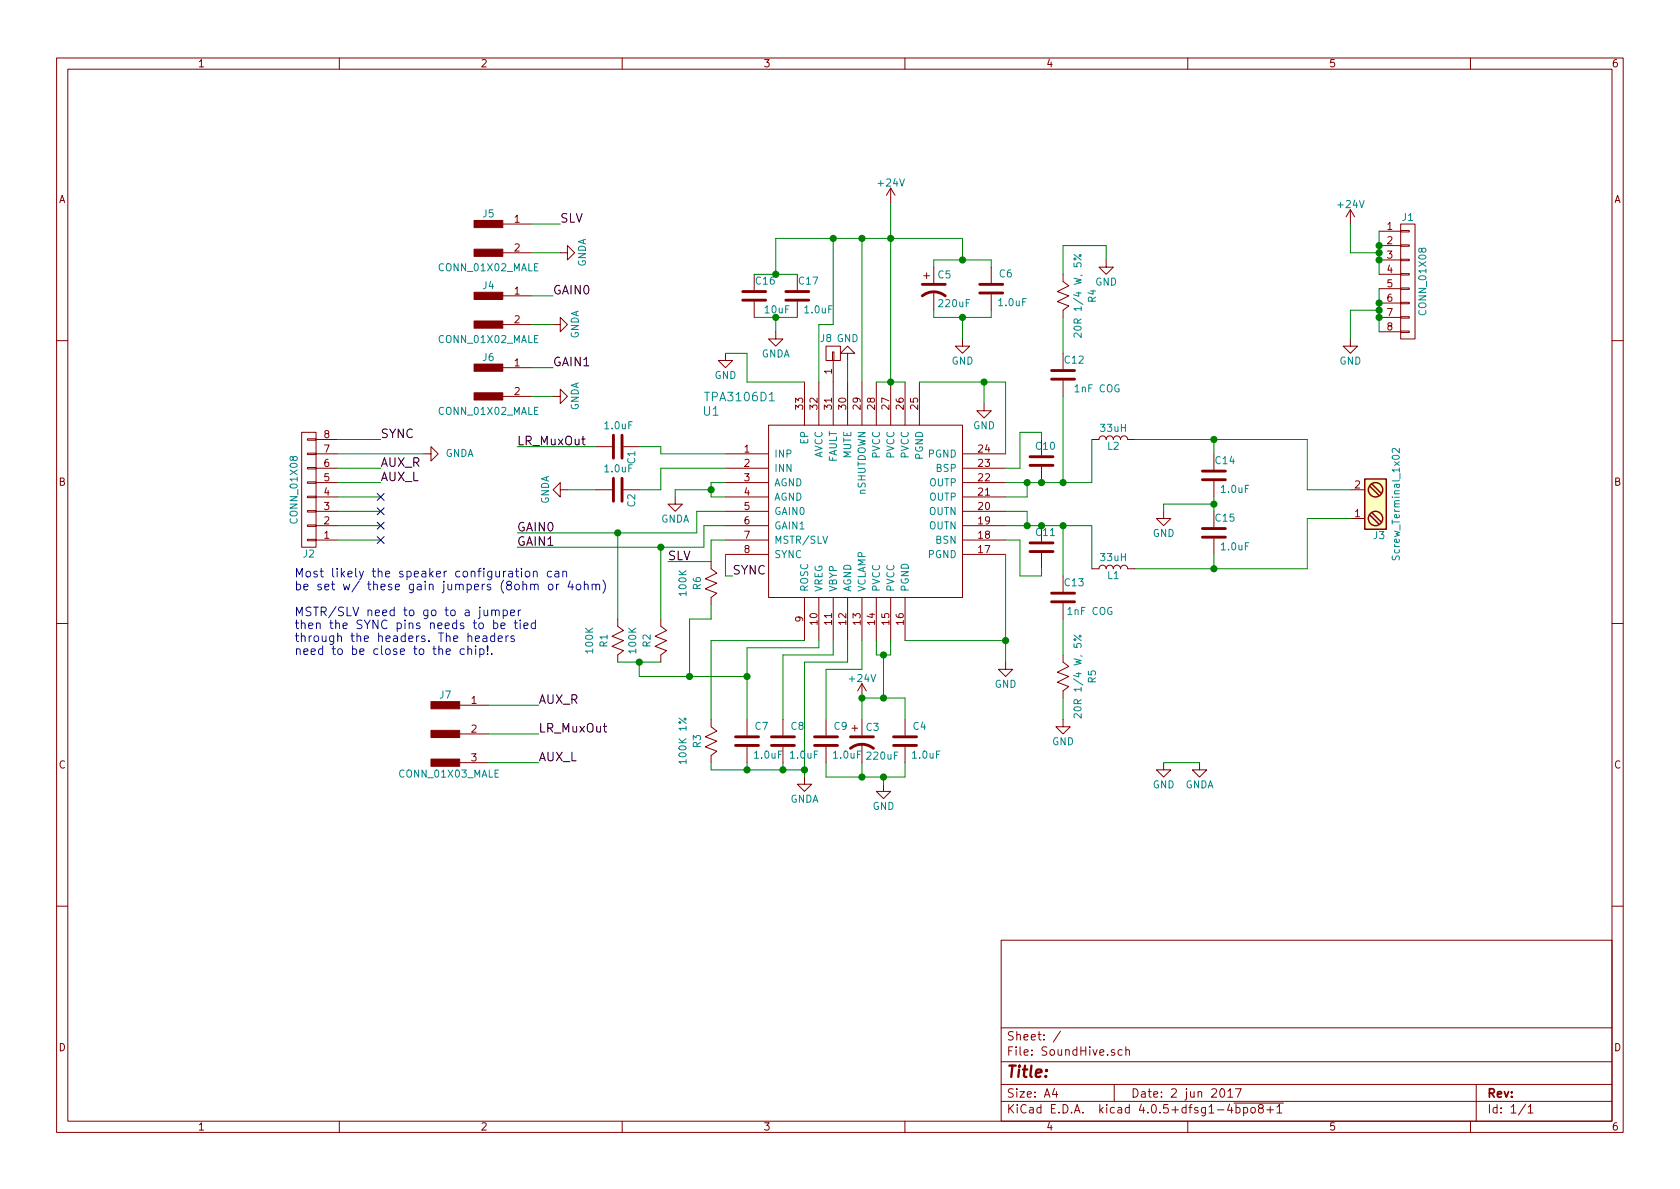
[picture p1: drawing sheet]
EESchema Schematic File Version 2
LIBS:conn
LIBS:ClassD_Audio
LIBS:device
LIBS:power
LIBS:SoundHive-cache
EELAYER 25 0
EELAYER END
$Descr A4 11693 8268
encoding utf-8
Sheet 1 1
Title ""
Date "2 jun 2017"
Rev ""
Comp ""
Comment1 ""
Comment2 ""
Comment3 ""
Comment4 ""
$EndDescr
$Comp
L TPA3106D1 U1
U 1 1
P 6000 3500
F 0 "U1" H 4950 4150 60  0000 C CNN
F 1 "TPA3106D1" H 5150 4250 60  0000 C CNN
F 2 "Houseings_QFP_Walker:LQFP-32_7x7mm_Pitch0.8mm-EP" H 5650 3500 60  0001 C CNN
F 3 "~" H 5650 3500 60  0000 C CNN
	1    6000 3500
	1    0    0    -1  
$EndComp
$Comp
L CONN_01X08 J2
U 1 1
P 2150 3400
F 0 "J2" H 2150 3850 50  0000 C CNN
F 1 "CONN_01X08" V 2250 3400 50  0000 C CNN
F 2 "Pin_Headers:Pin_Header_Straight_1x08_Tall_Pitch2.54mm" H 2150 3400 50  0001 C CNN
F 3 "" H 2150 3400 50  0001 C CNN
	1    2150 3400
	-1   0    0    1   
$EndComp
$Comp
L CONN_01X08 J1
U 1 1
P 9800 1950
F 0 "J1" H 9800 2400 50  0000 C CNN
F 1 "CONN_01X08" V 9900 1950 50  0000 C CNN
F 2 "Pin_Headers:Pin_Header_Straight_1x08_Tall_Pitch2.54mm" H 9800 1950 50  0001 C CNN
F 3 "" H 9800 1950 50  0001 C CNN
	1    9800 1950
	1    0    0    -1  
$EndComp
$Comp
L L L1
U 1 1
P 7750 3950
F 0 "L1" V 7700 3950 50  0000 C CNN
F 1 "33uH" V 7825 3950 50  0000 C CNN
F 2 "Inductors:XAL6060-333ME" H 7750 3950 50  0001 C CNN
F 3 "" H 7750 3950 50  0001 C CNN
F 4 "XAL6060-333ME" V 7750 3950 60  0001 C CNN "Part Number"
	1    7750 3950
	0    -1   -1   0   
$EndComp
$Comp
L L L2
U 1 1
P 7750 3050
F 0 "L2" V 7700 3050 50  0000 C CNN
F 1 "33uH" V 7825 3050 50  0000 C CNN
F 2 "Inductors:XAL6060-333ME" H 7750 3050 50  0001 C CNN
F 3 "" H 7750 3050 50  0001 C CNN
F 4 "33uH" V 7750 3050 60  0001 C CNN "Part Number"
	1    7750 3050
	0    -1   -1   0   
$EndComp
$Comp
L C C1
U 1 1
P 4300 3100
F 0 "C1" H 4325 3200 50  0000 L CNN
F 1 "1.0uF" V 4150 3000 50  0000 L CNN
F 2 "Capacitors_SMD:C_0805" H 4338 2950 50  0001 C CNN
F 3 "" H 4300 3100 50  0001 C CNN
	1    4300 3100
	0    1    1    0   
$EndComp
$Comp
L C C2
U 1 1
P 4300 3400
F 0 "C2" H 4325 3500 50  0000 L CNN
F 1 "1.0uF" V 4150 3300 50  0000 L CNN
F 2 "Capacitors_SMD:C_0805" H 4338 3250 50  0001 C CNN
F 3 "" H 4300 3400 50  0001 C CNN
	1    4300 3400
	0    1    1    0   
$EndComp
$Comp
L GND #PWR01
U 1 1
P 8100 5300
F 0 "#PWR01" H 8100 5050 50  0001 C CNN
F 1 "GND" H 8100 5150 50  0000 C CNN
F 2 "" H 8100 5300 50  0001 C CNN
F 3 "" H 8100 5300 50  0001 C CNN
	1    8100 5300
	1    0    0    -1  
$EndComp
$Comp
L GNDA #PWR02
U 1 1
P 8350 5300
F 0 "#PWR02" H 8350 5050 50  0001 C CNN
F 1 "GNDA" H 8350 5150 50  0000 C CNN
F 2 "" H 8350 5300 50  0001 C CNN
F 3 "" H 8350 5300 50  0001 C CNN
	1    8350 5300
	1    0    0    -1  
$EndComp
$Comp
L GNDA #PWR03
U 1 1
P 4700 3450
F 0 "#PWR03" H 4700 3200 50  0001 C CNN
F 1 "GNDA" H 4700 3300 50  0000 C CNN
F 2 "" H 4700 3450 50  0001 C CNN
F 3 "" H 4700 3450 50  0001 C CNN
	1    4700 3450
	1    0    0    -1  
$EndComp
$Comp
L CP1 C5
U 1 1
P 6500 2000
F 0 "C5" H 6525 2100 50  0000 L CNN
F 1 "220uF" H 6525 1900 50  0000 L CNN
F 2 "Capacitors_SMD:CP_Elec_8x10.5" H 6500 2000 50  0001 C CNN
F 3 "" H 6500 2000 50  0001 C CNN
F 4 "EEE-1VA221UP" H 6500 2000 60  0001 C CNN "Part Number"
	1    6500 2000
	1    0    0    -1  
$EndComp
$Comp
L CP1 C3
U 1 1
P 6000 5150
F 0 "C3" H 6025 5250 50  0000 L CNN
F 1 "220uF" H 6025 5050 50  0000 L CNN
F 2 "Capacitors_SMD:CP_Elec_8x10.5" H 6000 5150 50  0001 C CNN
F 3 "" H 6000 5150 50  0001 C CNN
F 4 "EEE-1VA221UP" H 6000 5150 60  0001 C CNN "Part Number"
	1    6000 5150
	1    0    0    -1  
$EndComp
$Comp
L C C6
U 1 1
P 6900 2000
F 0 "C6" H 6750 1900 50  0000 L CNN
F 1 "1.0uF" H 6650 2100 50  0000 L CNN
F 2 "Capacitors_SMD:C_0805" H 6938 1850 50  0001 C CNN
F 3 "" H 6900 2000 50  0001 C CNN
	1    6900 2000
	-1   0    0    1   
$EndComp
Wire Wire Line
	5050 3250 4600 3250
Wire Wire Line
	8100 5300 8350 5300
Wire Wire Line
	5050 3450 4950 3450
Wire Wire Line
	4950 3450 4950 3350
Wire Wire Line
	4950 3350 5050 3350
Wire Wire Line
	4950 3400 4700 3400
Wire Wire Line
	4700 3400 4700 3450
Connection ~ 4950 3400
Wire Wire Line
	7000 3350 7600 3350
Wire Wire Line
	7000 3450 7150 3450
Wire Wire Line
	7150 3450 7150 3350
Connection ~ 7150 3350
Wire Wire Line
	7000 3550 7150 3550
Wire Wire Line
	7150 3550 7150 3650
Wire Wire Line
	7000 3650 7600 3650
Connection ~ 7150 3650
Wire Wire Line
	4600 3250 4600 3400
Wire Wire Line
	4600 3400 4450 3400
Wire Wire Line
	5050 3150 4600 3150
Wire Wire Line
	4600 3150 4600 3100
Wire Wire Line
	4600 3100 4450 3100
Wire Wire Line
	6100 2650 6300 2650
Wire Wire Line
	6200 1400 6200 2650
Connection ~ 6200 2650
Wire Wire Line
	6500 2150 6500 2200
Wire Wire Line
	6500 2200 6900 2200
Wire Wire Line
	6900 2200 6900 2150
$Comp
L GND #PWR04
U 1 1
P 6700 2350
F 0 "#PWR04" H 6700 2100 50  0001 C CNN
F 1 "GND" H 6700 2200 50  0000 C CNN
F 2 "" H 6700 2350 50  0001 C CNN
F 3 "" H 6700 2350 50  0001 C CNN
	1    6700 2350
	1    0    0    -1  
$EndComp
Wire Wire Line
	6700 2200 6700 2350
Connection ~ 6700 2200
Wire Wire Line
	6500 1850 6500 1800
Wire Wire Line
	6900 1800 6900 1850
Wire Wire Line
	5400 1650 6700 1650
Wire Wire Line
	6500 1800 6900 1800
Wire Wire Line
	6700 1650 6700 1800
Connection ~ 6700 1800
$Comp
L +24V #PWR05
U 1 1
P 6200 1400
F 0 "#PWR05" H 6200 1250 50  0001 C CNN
F 1 "+24V" H 6200 1540 50  0000 C CNN
F 2 "" H 6200 1400 50  0001 C CNN
F 3 "" H 6200 1400 50  0001 C CNN
	1    6200 1400
	1    0    0    -1  
$EndComp
Wire Wire Line
	7000 2650 7000 3150
$Comp
L GND #PWR06
U 1 1
P 6850 2800
F 0 "#PWR06" H 6850 2550 50  0001 C CNN
F 1 "GND" H 6850 2650 50  0000 C CNN
F 2 "" H 6850 2800 50  0001 C CNN
F 3 "" H 6850 2800 50  0001 C CNN
	1    6850 2800
	1    0    0    -1  
$EndComp
Wire Wire Line
	6300 4450 7000 4450
Wire Wire Line
	7000 3850 7000 4600
$Comp
L GND #PWR07
U 1 1
P 7000 4600
F 0 "#PWR07" H 7000 4350 50  0001 C CNN
F 1 "GND" H 7000 4450 50  0000 C CNN
F 2 "" H 7000 4600 50  0001 C CNN
F 3 "" H 7000 4600 50  0001 C CNN
	1    7000 4600
	1    0    0    -1  
$EndComp
Connection ~ 7000 4450
$Comp
L GND #PWR08
U 1 1
P 6150 5450
F 0 "#PWR08" H 6150 5200 50  0001 C CNN
F 1 "GND" H 6150 5300 50  0000 C CNN
F 2 "" H 6150 5450 50  0001 C CNN
F 3 "" H 6150 5450 50  0001 C CNN
	1    6150 5450
	1    0    0    -1  
$EndComp
$Comp
L C C4
U 1 1
P 6300 5150
F 0 "C4" H 6150 5050 50  0000 L CNN
F 1 "1.0uF" H 6050 5250 50  0000 L CNN
F 2 "Capacitors_SMD:C_0805" H 6338 5000 50  0001 C CNN
F 3 "" H 6300 5150 50  0001 C CNN
	1    6300 5150
	-1   0    0    1   
$EndComp
Wire Wire Line
	6300 5400 6300 5300
Wire Wire Line
	6300 4850 6300 5000
Wire Wire Line
	6000 4850 6300 4850
Wire Wire Line
	5750 5400 6300 5400
Connection ~ 6150 5400
Wire Wire Line
	6000 5400 6000 5300
Wire Wire Line
	6150 5450 6150 5400
Wire Wire Line
	6150 4850 6150 4550
Wire Wire Line
	6100 4550 6200 4550
Wire Wire Line
	6200 4550 6200 4450
Connection ~ 6150 4850
Wire Wire Line
	6100 4550 6100 4450
Connection ~ 6150 4550
Wire Wire Line
	6000 4850 6000 5000
$Comp
L +24V #PWR09
U 1 1
P 6000 4850
F 0 "#PWR09" H 6000 4700 50  0001 C CNN
F 1 "+24V" H 6000 4990 50  0000 C CNN
F 2 "" H 6000 4850 50  0001 C CNN
F 3 "" H 6000 4850 50  0001 C CNN
	1    6000 4850
	1    0    0    -1  
$EndComp
Connection ~ 6000 4850
$Comp
L C C14
U 1 1
P 8450 3300
F 0 "C14" H 8300 3200 50  0000 L CNN
F 1 "1.0uF" H 8200 3400 50  0000 L CNN
F 2 "Capacitors_SMD:C_0805" H 8488 3150 50  0001 C CNN
F 3 "" H 8450 3300 50  0001 C CNN
	1    8450 3300
	-1   0    0    1   
$EndComp
$Comp
L C C15
U 1 1
P 8450 3700
F 0 "C15" H 8300 3600 50  0000 L CNN
F 1 "1.0uF" H 8200 3800 50  0000 L CNN
F 2 "Capacitors_SMD:C_0805" H 8488 3550 50  0001 C CNN
F 3 "" H 8450 3700 50  0001 C CNN
	1    8450 3700
	-1   0    0    1   
$EndComp
Wire Wire Line
	7600 3350 7600 3050
Wire Wire Line
	7600 3650 7600 3950
Wire Wire Line
	7900 3950 9100 3950
Wire Wire Line
	8450 3950 8450 3850
Wire Wire Line
	8450 3150 8450 3050
Wire Wire Line
	7900 3050 9100 3050
Wire Wire Line
	8450 3550 8450 3450
$Comp
L GND #PWR010
U 1 1
P 8100 3550
F 0 "#PWR010" H 8100 3300 50  0001 C CNN
F 1 "GND" H 8100 3400 50  0000 C CNN
F 2 "" H 8100 3550 50  0001 C CNN
F 3 "" H 8100 3550 50  0001 C CNN
	1    8100 3550
	1    0    0    -1  
$EndComp
Wire Wire Line
	8450 3500 8100 3500
Wire Wire Line
	8100 3500 8100 3550
Connection ~ 8450 3500
Connection ~ 8450 3050
Connection ~ 8450 3950
$Comp
L C C12
U 1 1
P 7400 2600
F 0 "C12" H 7250 2500 50  0000 L CNN
F 1 "1nF COG" H 7000 2700 50  0000 L CNN
F 2 "Capacitors_SMD:C_0805" H 7438 2450 50  0001 C CNN
F 3 "" H 7400 2600 50  0001 C CNN
	1    7400 2600
	-1   0    0    1   
$EndComp
$Comp
L R R4
U 1 1
P 7400 2050
F 0 "R4" V 7600 2050 50  0000 C CNN
F 1 "20R 1/4 W, 5%" V 7500 2050 50  0000 C CNN
F 2 "Resistors_SMD:R_1206" V 7330 2050 50  0001 C CNN
F 3 "" H 7400 2050 50  0001 C CNN
	1    7400 2050
	1    0    0    -1  
$EndComp
Wire Wire Line
	7400 3350 7400 2750
Connection ~ 7400 3350
Wire Wire Line
	7400 2450 7400 2200
Wire Wire Line
	7400 1900 7400 1700
Wire Wire Line
	7400 1700 7700 1700
$Comp
L GND #PWR011
U 1 1
P 7700 1800
F 0 "#PWR011" H 7700 1550 50  0001 C CNN
F 1 "GND" H 7700 1650 50  0000 C CNN
F 2 "" H 7700 1800 50  0001 C CNN
F 3 "" H 7700 1800 50  0001 C CNN
	1    7700 1800
	1    0    0    -1  
$EndComp
Wire Wire Line
	7700 1700 7700 1800
$Comp
L C C13
U 1 1
P 7400 4150
F 0 "C13" H 7250 4050 50  0000 L CNN
F 1 "1nF COG" H 7050 4250 50  0000 L CNN
F 2 "Capacitors_SMD:C_0805" H 7438 4000 50  0001 C CNN
F 3 "" H 7400 4150 50  0001 C CNN
	1    7400 4150
	-1   0    0    1   
$EndComp
Wire Wire Line
	7400 4000 7400 3650
Connection ~ 7400 3650
Wire Wire Line
	7400 4300 7400 4550
Wire Wire Line
	7400 4850 7400 5000
$Comp
L GND #PWR012
U 1 1
P 7400 5000
F 0 "#PWR012" H 7400 4750 50  0001 C CNN
F 1 "GND" H 7400 4850 50  0000 C CNN
F 2 "" H 7400 5000 50  0001 C CNN
F 3 "" H 7400 5000 50  0001 C CNN
	1    7400 5000
	1    0    0    -1  
$EndComp
Wire Wire Line
	7000 2650 6400 2650
Wire Wire Line
	6850 2800 6850 2650
Connection ~ 6850 2650
$Comp
L C C10
U 1 1
P 7250 3200
F 0 "C10" H 7150 3100 50  0000 L CNN
F 1 "0.22uF" H 6850 3300 50  0001 L CNN
F 2 "Capacitors_SMD:C_0805" H 7288 3050 50  0001 C CNN
F 3 "" H 7250 3200 50  0001 C CNN
	1    7250 3200
	-1   0    0    1   
$EndComp
$Comp
L C C11
U 1 1
P 7250 3800
F 0 "C11" H 7150 3700 50  0000 L CNN
F 1 "0.22uF" H 6850 3900 50  0001 L CNN
F 2 "Capacitors_SMD:C_0805" H 7288 3650 50  0001 C CNN
F 3 "" H 7250 3800 50  0001 C CNN
	1    7250 3800
	-1   0    0    1   
$EndComp
Wire Wire Line
	7000 3750 7100 3750
Wire Wire Line
	7000 3250 7100 3250
Wire Wire Line
	7100 3250 7100 3000
Wire Wire Line
	7100 3000 7250 3000
Wire Wire Line
	7250 3000 7250 3050
Connection ~ 7250 3350
Connection ~ 7250 3650
Wire Wire Line
	7100 3750 7100 4000
Wire Wire Line
	7100 4000 7250 4000
Wire Wire Line
	7250 4000 7250 3950
Wire Wire Line
	6000 4650 6000 4450
Wire Wire Line
	5750 4650 6000 4650
$Comp
L C C9
U 1 1
P 5750 5150
F 0 "C9" H 5600 5050 50  0000 L CNN
F 1 "1.0uF" H 5500 5250 50  0000 L CNN
F 2 "Capacitors_SMD:C_0805" H 5788 5000 50  0001 C CNN
F 3 "" H 5750 5150 50  0001 C CNN
	1    5750 5150
	-1   0    0    1   
$EndComp
Wire Wire Line
	5750 4650 5750 5000
Wire Wire Line
	5750 5300 5750 5400
Connection ~ 6000 5400
Wire Wire Line
	5900 4450 5900 4600
Wire Wire Line
	5900 4600 5600 4600
Wire Wire Line
	5600 4600 5600 5400
$Comp
L GNDA #PWR013
U 1 1
P 5600 5400
F 0 "#PWR013" H 5600 5150 50  0001 C CNN
F 1 "GNDA" H 5600 5250 50  0000 C CNN
F 2 "" H 5600 5400 50  0001 C CNN
F 3 "" H 5600 5400 50  0001 C CNN
	1    5600 5400
	1    0    0    -1  
$EndComp
Wire Wire Line
	5800 4450 5800 4550
Wire Wire Line
	5800 4550 5450 4550
Wire Wire Line
	5450 4550 5450 5000
$Comp
L C C8
U 1 1
P 5450 5150
F 0 "C8" H 5300 5050 50  0000 L CNN
F 1 "1.0uF" H 5200 5250 50  0000 L CNN
F 2 "Capacitors_SMD:C_0805" H 5488 5000 50  0001 C CNN
F 3 "" H 5450 5150 50  0001 C CNN
	1    5450 5150
	-1   0    0    1   
$EndComp
Wire Wire Line
	5450 5300 5450 5350
Wire Wire Line
	4950 5350 5600 5350
Connection ~ 5600 5350
Wire Wire Line
	5700 4500 5700 4450
Wire Wire Line
	5200 4500 5700 4500
$Comp
L C C7
U 1 1
P 5200 5150
F 0 "C7" H 5050 5050 50  0000 L CNN
F 1 "1.0uF" H 4950 5250 50  0000 L CNN
F 2 "Capacitors_SMD:C_0805" H 5238 5000 50  0001 C CNN
F 3 "" H 5200 5150 50  0001 C CNN
	1    5200 5150
	-1   0    0    1   
$EndComp
Wire Wire Line
	5200 5000 5200 4500
Wire Wire Line
	5200 5350 5200 5300
Connection ~ 5450 5350
Wire Wire Line
	5600 4450 4950 4450
Wire Wire Line
	4950 4450 4950 5000
$Comp
L R R3
U 1 1
P 4950 5150
F 0 "R3" V 4850 5150 50  0000 C CNN
F 1 "100K 1%" V 4750 5150 50  0000 C CNN
F 2 "Resistors_SMD:R_0805" V 4880 5150 50  0001 C CNN
F 3 "" H 4950 5150 50  0001 C CNN
	1    4950 5150
	1    0    0    -1  
$EndComp
Wire Wire Line
	4950 5300 4950 5350
Connection ~ 5200 5350
Wire Wire Line
	4450 4700 5200 4700
Connection ~ 5200 4700
$Comp
L R R1
U 1 1
P 4300 4450
F 0 "R1" V 4200 4450 50  0000 C CNN
F 1 "100K" V 4100 4450 50  0000 C CNN
F 2 "Resistors_SMD:R_0805" V 4230 4450 50  0001 C CNN
F 3 "" H 4300 4450 50  0001 C CNN
	1    4300 4450
	1    0    0    -1  
$EndComp
$Comp
L R R2
U 1 1
P 4600 4450
F 0 "R2" V 4500 4450 50  0000 C CNN
F 1 "100K" V 4400 4450 50  0000 C CNN
F 2 "Resistors_SMD:R_0805" V 4530 4450 50  0001 C CNN
F 3 "" H 4600 4450 50  0001 C CNN
	1    4600 4450
	1    0    0    -1  
$EndComp
Wire Wire Line
	4300 4600 4600 4600
Wire Wire Line
	4450 4600 4450 4700
Connection ~ 4450 4600
Wire Wire Line
	5050 3550 4850 3550
Wire Wire Line
	4850 3550 4850 3700
Wire Wire Line
	4850 3700 3600 3700
Wire Wire Line
	5050 3650 4900 3650
Wire Wire Line
	4900 3650 4900 3800
Wire Wire Line
	4900 3800 3600 3800
Wire Wire Line
	4300 4300 4300 3700
Connection ~ 4300 3700
Wire Wire Line
	4600 4300 4600 3800
Connection ~ 4600 3800
Text Label 3600 3700 0    60   ~ 0
GAIN0
Text Label 3600 3800 0    60   ~ 0
GAIN1
Text Notes 2050 4100 0    60   ~ 0
Most likely the speaker configuration can \nbe set w/ these gain jumpers (8ohm or 4ohm)
Text Notes 2050 4550 0    60   ~ 0
MSTR/SLV need to go to a jumper\nthen the SYNC pins needs to be tied\nthrough the headers. The headers \nneed to be close to the chip!.
$Comp
L R R5
U 1 1
P 7400 4700
F 0 "R5" V 7600 4700 50  0000 C CNN
F 1 "20R 1/4 W, 5%" V 7500 4700 50  0000 C CNN
F 2 "Resistors_SMD:R_1206" V 7330 4700 50  0001 C CNN
F 3 "" H 7400 4700 50  0001 C CNN
	1    7400 4700
	1    0    0    -1  
$EndComp
$Comp
L Screw_Terminal_1x02 J3
U 1 1
P 9600 3500
F 0 "J3" H 9600 3750 50  0000 C TNN
F 1 "Screw_Terminal_1x02" V 9450 3500 50  0000 C TNN
F 2 "Connectors_Terminal_Blocks.pretty:TerminalBlock_Pheonix_MKDS1.5-2pol" H 9600 3275 50  0001 C CNN
F 3 "" H 9575 3500 50  0001 C CNN
F 4 "1715721" H 9600 3500 60  0001 C CNN "Part Number"
	1    9600 3500
	-1   0    0    1   
$EndComp
Wire Wire Line
	9100 3050 9100 3400
Wire Wire Line
	9100 3400 9400 3400
Wire Wire Line
	9100 3950 9100 3600
Wire Wire Line
	9100 3600 9400 3600
$Comp
L CONN_01X02_MALE J4
U 1 1
P 3400 2150
F 0 "J4" H 3400 2325 50  0000 C CNN
F 1 "CONN_01X02_MALE" H 3400 1950 50  0000 C CNN
F 2 "Pin_Headers:Pin_Header_Angled_1x02_Pitch2.54mm" H 3400 2250 50  0001 C CNN
F 3 "" H 3400 2250 50  0001 C CNN
	1    3400 2150
	1    0    0    -1  
$EndComp
$Comp
L CONN_01X02_MALE J6
U 1 1
P 3400 2650
F 0 "J6" H 3400 2825 50  0000 C CNN
F 1 "CONN_01X02_MALE" H 3400 2450 50  0000 C CNN
F 2 "Pin_Headers:Pin_Header_Angled_1x02_Pitch2.54mm" H 3400 2750 50  0001 C CNN
F 3 "" H 3400 2750 50  0001 C CNN
	1    3400 2650
	1    0    0    -1  
$EndComp
Text Label 3850 2050 0    60   ~ 0
GAIN0
Text Label 3850 2550 0    60   ~ 0
GAIN1
Wire Wire Line
	3700 2050 3850 2050
Wire Wire Line
	3850 2550 3700 2550
Wire Wire Line
	3700 2250 3850 2250
$Comp
L GNDA #PWR014
U 1 1
P 3850 2250
F 0 "#PWR014" H 3850 2000 50  0001 C CNN
F 1 "GNDA" H 3850 2100 50  0000 C CNN
F 2 "" H 3850 2250 50  0001 C CNN
F 3 "" H 3850 2250 50  0001 C CNN
	1    3850 2250
	0    -1   -1   0   
$EndComp
Wire Wire Line
	3700 2750 3850 2750
$Comp
L GNDA #PWR015
U 1 1
P 3850 2750
F 0 "#PWR015" H 3850 2500 50  0001 C CNN
F 1 "GNDA" H 3850 2600 50  0000 C CNN
F 2 "" H 3850 2750 50  0001 C CNN
F 3 "" H 3850 2750 50  0001 C CNN
	1    3850 2750
	0    -1   -1   0   
$EndComp
$Comp
L CONN_01X02_MALE J5
U 1 1
P 3400 1650
F 0 "J5" H 3400 1825 50  0000 C CNN
F 1 "CONN_01X02_MALE" H 3400 1450 50  0000 C CNN
F 2 "Pin_Headers:Pin_Header_Angled_1x02_Pitch2.54mm" H 3400 1750 50  0001 C CNN
F 3 "" H 3400 1750 50  0001 C CNN
	1    3400 1650
	1    0    0    -1  
$EndComp
$Comp
L R R6
U 1 1
P 4950 4050
F 0 "R6" V 4850 4050 50  0000 C CNN
F 1 "100K" V 4750 4050 50  0000 C CNN
F 2 "Resistors_SMD:R_0805" V 4880 4050 50  0001 C CNN
F 3 "" H 4950 4050 50  0001 C CNN
	1    4950 4050
	1    0    0    -1  
$EndComp
Wire Wire Line
	5050 3750 4950 3750
Wire Wire Line
	4950 3750 4950 3900
Wire Wire Line
	4950 3900 4650 3900
Text Label 4650 3900 0    60   ~ 0
SLV
Text Label 3900 1550 0    60   ~ 0
SLV
Wire Wire Line
	4950 4200 4950 4300
Wire Wire Line
	4950 4300 4800 4300
Wire Wire Line
	4800 4300 4800 4700
Connection ~ 4800 4700
Wire Wire Line
	3700 1550 3900 1550
$Comp
L GNDA #PWR016
U 1 1
P 3900 1750
F 0 "#PWR016" H 3900 1500 50  0001 C CNN
F 1 "GNDA" H 3900 1600 50  0000 C CNN
F 2 "" H 3900 1750 50  0001 C CNN
F 3 "" H 3900 1750 50  0001 C CNN
	1    3900 1750
	0    -1   -1   0   
$EndComp
Wire Wire Line
	3700 1750 3900 1750
Wire Wire Line
	5050 3850 5050 4000
Wire Wire Line
	5050 4000 5100 4000
Text Label 5100 4000 0    60   ~ 0
SYNC
Wire Wire Line
	2350 3050 2650 3050
Text Label 2650 3050 0    60   ~ 0
SYNC
$Comp
L GNDA #PWR017
U 1 1
P 2950 3150
F 0 "#PWR017" H 2950 2900 50  0001 C CNN
F 1 "GNDA" V 2950 2900 50  0000 C CNN
F 2 "" H 2950 3150 50  0001 C CNN
F 3 "" H 2950 3150 50  0001 C CNN
	1    2950 3150
	0    -1   -1   0   
$EndComp
$Comp
L +24V #PWR018
U 1 1
P 9400 1550
F 0 "#PWR018" H 9400 1400 50  0001 C CNN
F 1 "+24V" H 9400 1690 50  0000 C CNN
F 2 "" H 9400 1550 50  0001 C CNN
F 3 "" H 9400 1550 50  0001 C CNN
	1    9400 1550
	1    0    0    -1  
$EndComp
Wire Wire Line
	9600 1600 9600 1900
Connection ~ 9600 1800
Connection ~ 9600 1700
Connection ~ 9600 1750
Wire Wire Line
	9600 1750 9400 1750
Wire Wire Line
	9400 1750 9400 1550
Wire Wire Line
	9600 2000 9600 2300
Connection ~ 9600 2100
Connection ~ 9600 2200
$Comp
L GND #PWR019
U 1 1
P 9400 2350
F 0 "#PWR019" H 9400 2100 50  0001 C CNN
F 1 "GND" H 9400 2200 50  0000 C CNN
F 2 "" H 9400 2350 50  0001 C CNN
F 3 "" H 9400 2350 50  0001 C CNN
	1    9400 2350
	1    0    0    -1  
$EndComp
Wire Wire Line
	9600 2150 9400 2150
Wire Wire Line
	9400 2150 9400 2350
Connection ~ 9600 2150
Text Label 2650 3250 0    60   ~ 0
AUX_R
Text Label 2650 3350 0    60   ~ 0
AUX_L
Wire Wire Line
	2650 3250 2350 3250
Wire Wire Line
	2350 3350 2650 3350
Wire Wire Line
	2950 3150 2350 3150
Wire Wire Line
	2350 3450 2650 3450
Wire Wire Line
	2350 3550 2650 3550
Wire Wire Line
	2350 3650 2650 3650
Wire Wire Line
	2350 3750 2650 3750
NoConn ~ 2650 3450
NoConn ~ 2650 3550
NoConn ~ 2650 3650
NoConn ~ 2650 3750
$Comp
L C C17
U 1 1
P 5550 2050
F 0 "C17" H 5400 1950 50  0000 L CNN
F 1 "1.0uF" H 5300 2150 50  0000 L CNN
F 2 "Capacitors_SMD:C_0805" H 5588 1900 50  0001 C CNN
F 3 "" H 5550 2050 50  0001 C CNN
	1    5550 2050
	-1   0    0    1   
$EndComp
$Comp
L C C16
U 1 1
P 5250 2050
F 0 "C16" H 5100 1950 50  0000 L CNN
F 1 "10uF" H 5000 2150 50  0000 L CNN
F 2 "Capacitors_SMD:C_0805" H 5288 1900 50  0001 C CNN
F 3 "" H 5250 2050 50  0001 C CNN
	1    5250 2050
	-1   0    0    1   
$EndComp
Wire Wire Line
	5550 2200 5250 2200
Wire Wire Line
	5400 2200 5400 2300
Connection ~ 5400 2200
Wire Wire Line
	5550 1900 5250 1900
Wire Wire Line
	5400 1900 5400 1650
Connection ~ 6200 1650
Connection ~ 5400 1900
Wire Wire Line
	5700 2650 5700 2250
Wire Wire Line
	5700 2250 5800 2250
Wire Wire Line
	5800 2250 5800 1650
Connection ~ 5800 1650
$Comp
L GNDA #PWR020
U 1 1
P 5400 2300
F 0 "#PWR020" H 5400 2050 50  0001 C CNN
F 1 "GNDA" H 5400 2150 50  0000 C CNN
F 2 "" H 5400 2300 50  0001 C CNN
F 3 "" H 5400 2300 50  0001 C CNN
	1    5400 2300
	1    0    0    -1  
$EndComp
$Comp
L GNDA #PWR021
U 1 1
P 3950 3400
F 0 "#PWR021" H 3950 3150 50  0001 C CNN
F 1 "GNDA" H 3950 3250 50  0000 C CNN
F 2 "" H 3950 3400 50  0001 C CNN
F 3 "" H 3950 3400 50  0001 C CNN
	1    3950 3400
	0    1    1    0   
$EndComp
Wire Wire Line
	4150 3400 3950 3400
$Comp
L CONN_01X03_MALE J7
U 1 1
P 3100 5100
F 0 "J7" H 3100 5375 50  0000 C CNN
F 1 "CONN_01X03_MALE" H 3125 4825 50  0000 C CNN
F 2 "Pin_Headers:Pin_Header_Angled_1x03_Pitch2.54mm" H 3100 5300 50  0001 C CNN
F 3 "" H 3100 5300 50  0001 C CNN
	1    3100 5100
	1    0    0    -1  
$EndComp
Wire Wire Line
	3400 5100 3750 5100
Text Label 3750 5100 0    60   ~ 0
LR_MuxOut
Wire Wire Line
	3400 4900 3750 4900
Wire Wire Line
	3400 5300 3750 5300
Text Label 3750 4900 0    60   ~ 0
AUX_R
Text Label 3750 5300 0    60   ~ 0
AUX_L
Text Label 3600 3100 0    60   ~ 0
LR_MuxOut
Wire Wire Line
	4150 3100 3600 3100
$Comp
L GND #PWR022
U 1 1
P 5050 2450
F 0 "#PWR022" H 5050 2200 50  0001 C CNN
F 1 "GND" H 5050 2300 50  0000 C CNN
F 2 "" H 5050 2450 50  0001 C CNN
F 3 "" H 5050 2450 50  0001 C CNN
	1    5050 2450
	1    0    0    -1  
$EndComp
Wire Wire Line
	5600 2650 5200 2650
Wire Wire Line
	5200 2650 5200 2450
Wire Wire Line
	5200 2450 5050 2450
$Comp
L GND #PWR023
U 1 1
P 5900 2500
F 0 "#PWR023" H 5900 2250 50  0001 C CNN
F 1 "GND" H 5900 2350 50  0000 C CNN
F 2 "" H 5900 2500 50  0001 C CNN
F 3 "" H 5900 2500 50  0001 C CNN
	1    5900 2500
	-1   0    0    1   
$EndComp
Wire Wire Line
	5900 2650 5900 2500
Connection ~ 6000 1650
Wire Wire Line
	6000 1650 6000 2650
$Comp
L CONN_01X01 J8
U 1 1
P 5800 2450
F 0 "J8" V 5900 2500 50  0000 C CNN
F 1 "CONN_01X01" V 5900 2450 50  0001 C CNN
F 2 "Via:10mil_Via" H 5800 2450 50  0001 C CNN
F 3 "" H 5800 2450 50  0001 C CNN
	1    5800 2450
	0    -1   -1   0   
$EndComp
$EndSCHEMATC
